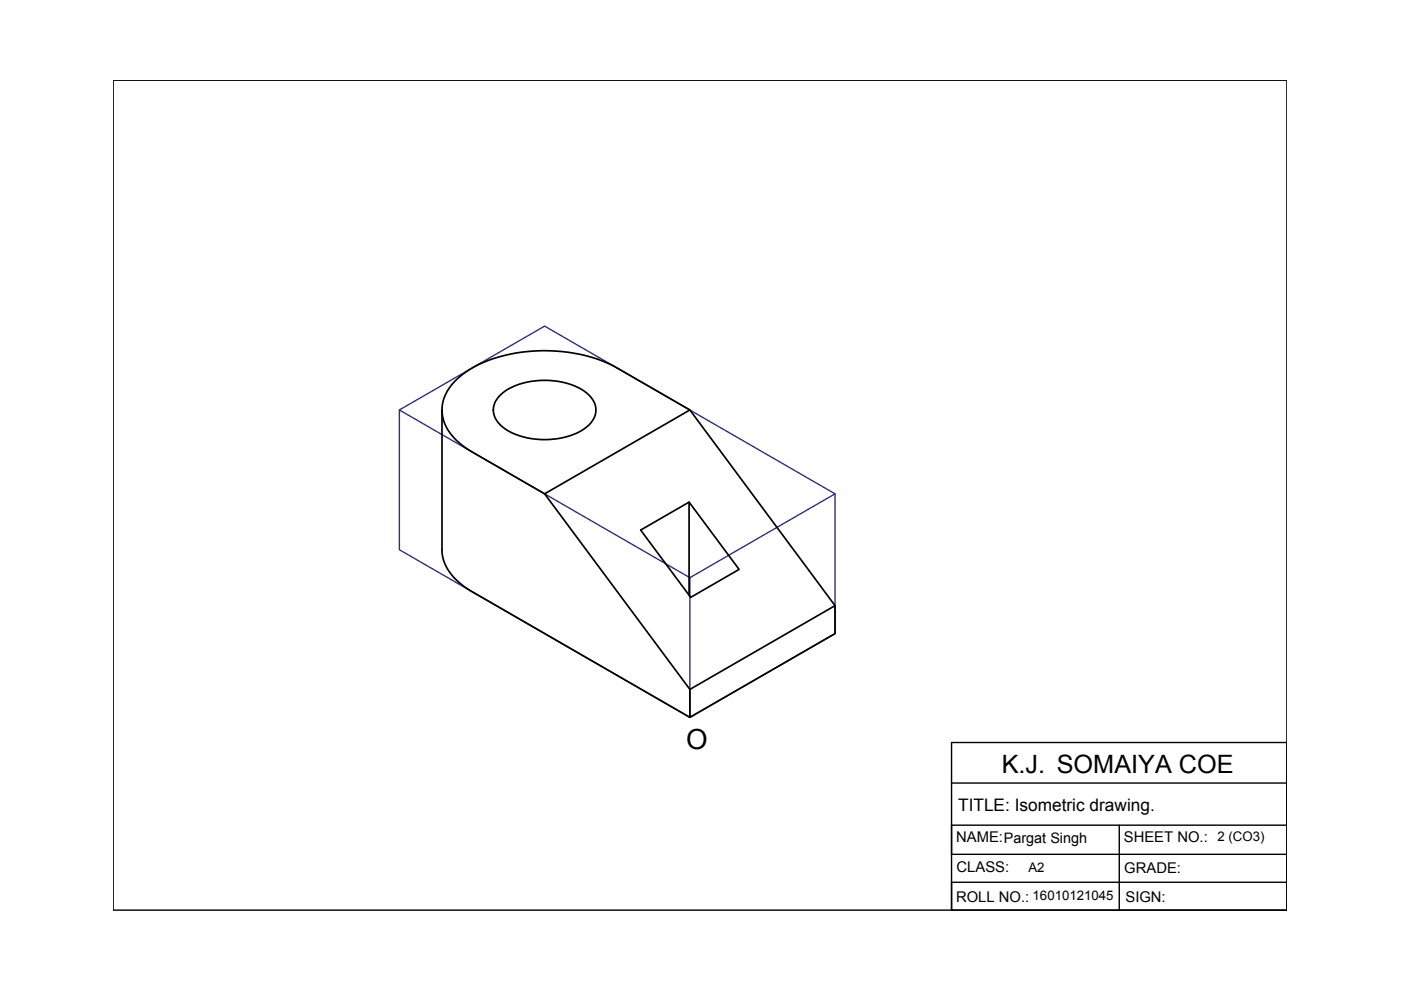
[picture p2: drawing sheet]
<svg xmlns="http://www.w3.org/2000/svg" width="297mm" height="210mm" viewBox="0 0 297 210" stroke-linecap="round" stroke-linejoin="round" font-family="sans-serif">
<!-- layer: 0 -->
<path d="M84.7 86.9l30.8-17.8 61.5 35.6M146.3 122.5l30.7-17.8v29.6l-30.7 17.8-61.6-35.5v-29.7l61.6 35.6v29.6" fill="none" stroke="#293189" stroke-width=".3"/>
<path d="M93.7 86.9v29.7a9.8 9.8 0 0 0 4.6 7.7l1.8 1.1 46.2 26.7v-5.9l30.7-17.8v5.9l-30.7 17.8M96.5 80.8a22.8 22.8 0 0 1 12-5.8 34 34 0 0 1 22.4 3l15.4 8.9-30.8 17.8-15.4-8.9a12 12 0 0 1-6.3-7.5 8.3 8.3 0 0 1 2.7-7.5zM106.1 83.8a14 14 0 0 1 10.3-3.1 12.5 12.5 0 0 1 8.9 3.6 4.2 4.2 0 0 1-.9 6.2 15.8 15.8 0 0 1-12.7 2.3 9.6 9.6 0 0 1-6.7-4.2 4.1 4.1 0 0 1 1.1-4.8zM146.3 86.9l30.7 41.5M115.5 104.7l30.8 41.5M135.8 112.4l10.3-5.9 10.6 14.2-10.3 6zM146.1 106.5v19.7" fill="none" stroke="#000" stroke-width=".36"/>
<path d="M24 17h248.8v176h-248.8zM201.7 157.4h71.1v35.6h-71.1zM201.7 166h71.1v9h-71.1v6.1h71.1v6h-71.1v5.9M237.3 175v18" fill="none" stroke="#000" stroke-width=".3"/>
<text font-size="5.9" x="145.5" y="158.8">O</text>
<text font-size="5.4" x="212.4" y="163.8">K.J. SOMAIYA COE</text>
<text font-size="3.7" x="203.1" y="172">TITLE: Isometric drawing.</text>
<g font-size="3.1">
<text x="202.7" y="178.6">NAME:Pargat Singh</text>
<text x="238.3" y="178.6">SHEET NO.:</text>
<text x="202.8" y="184.8">CLASS:</text>
<text x="238.4" y="185.1">GRADE:</text>
<text x="202.7" y="191.1">ROLL NO.: 16010121045</text>
<text x="238.6" y="191.1">SIGN:</text>
</g>
<g font-size="2.8">
<text x="258.1" y="178.3">2 (CO3)</text>
<text x="218" y="184.9">A2</text>
</g>
</svg>
